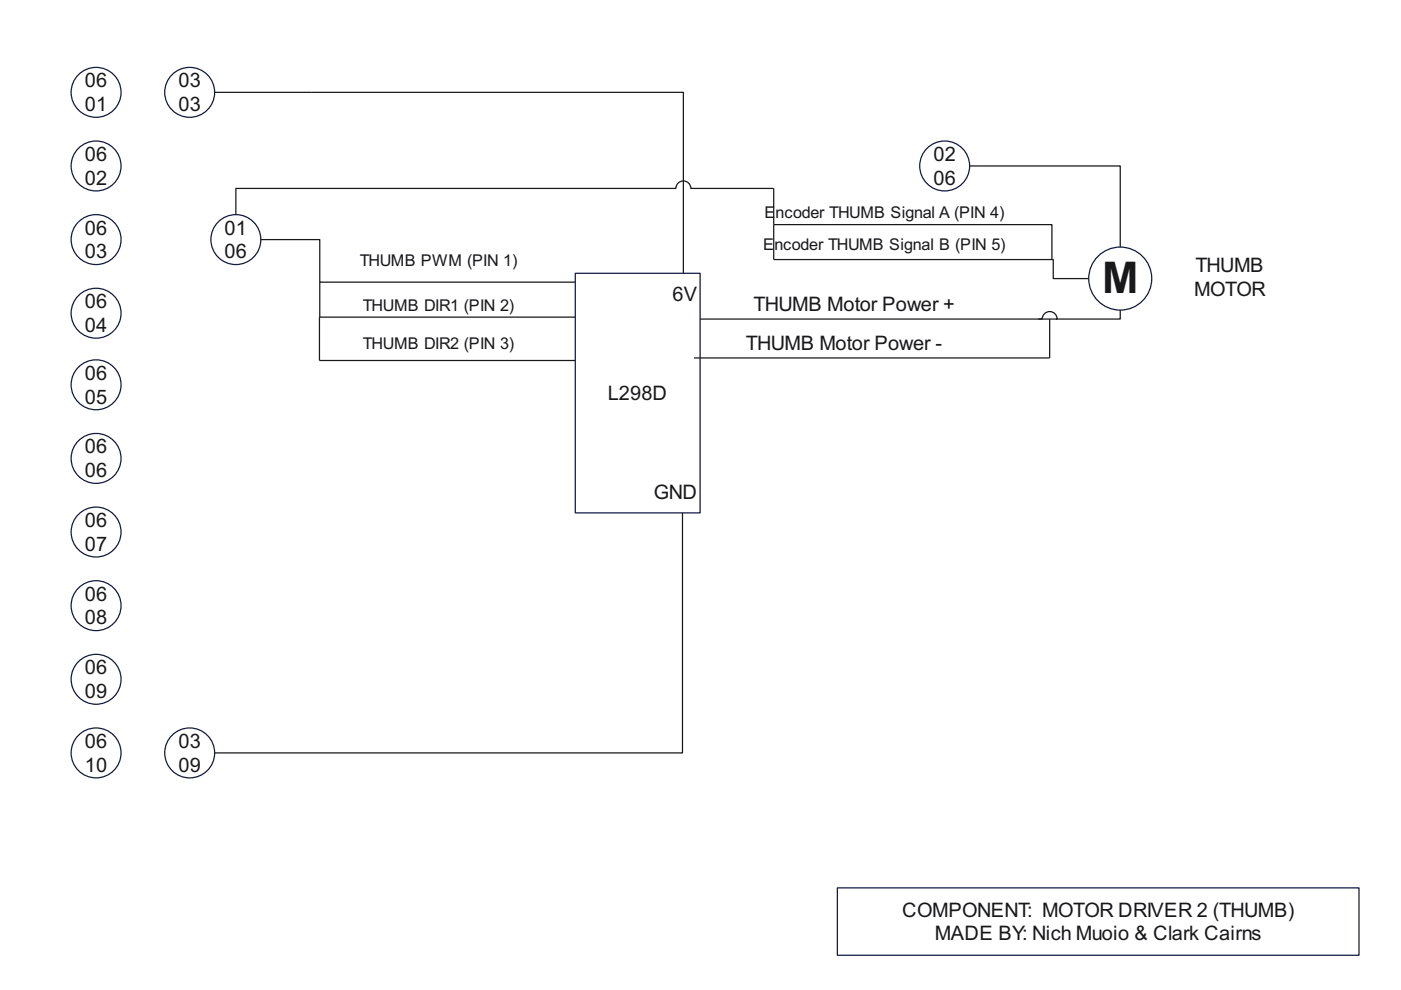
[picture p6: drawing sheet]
<svg xmlns="http://www.w3.org/2000/svg" width="297mm" height="210mm" viewBox="0 0 297 210" stroke-linecap="round" stroke-linejoin="round" font-family="sans-serif">
<circle cx="20.4" cy="19.6" r="5.3" fill="none" stroke="#101843" stroke-width=".26"/>
<circle cx="20.4" cy="35.2" r="5.3" fill="#fff"/>
<circle cx="20.4" cy="35.2" r="5.3" fill="none" stroke="#101843" stroke-width=".26"/>
<circle cx="20.4" cy="50.8" r="5.3" fill="#fff"/>
<circle cx="20.4" cy="50.8" r="5.3" fill="none" stroke="#101843" stroke-width=".26"/>
<circle cx="20.4" cy="66.4" r="5.3" fill="#fff"/>
<circle cx="20.4" cy="66.4" r="5.3" fill="none" stroke="#101843" stroke-width=".26"/>
<circle cx="20.4" cy="81.6" r="5.3" fill="#fff"/>
<circle cx="20.4" cy="81.6" r="5.3" fill="none" stroke="#101843" stroke-width=".26"/>
<circle cx="20.4" cy="97.2" r="5.3" fill="#fff"/>
<circle cx="20.4" cy="97.2" r="5.3" fill="none" stroke="#101843" stroke-width=".26"/>
<circle cx="20.4" cy="112.8" r="5.3" fill="#fff"/>
<circle cx="20.4" cy="112.8" r="5.3" fill="none" stroke="#101843" stroke-width=".26"/>
<circle cx="20.4" cy="128.4" r="5.3" fill="#fff"/>
<circle cx="20.4" cy="128.4" r="5.3" fill="none" stroke="#101843" stroke-width=".26"/>
<circle cx="20.4" cy="144" r="5.3" fill="#fff"/>
<circle cx="20.4" cy="144" r="5.3" fill="none" stroke="#101843" stroke-width=".26"/>
<circle cx="20.4" cy="159.6" r="5.3" fill="#fff"/>
<circle cx="20.4" cy="159.6" r="5.3" fill="none" stroke="#101843" stroke-width=".26"/>
<path d="M177.5 188.3h110.6v14.2h-110.6z" fill="#fff"/>
<path d="M177.5 188.3h110.6v14.2h-110.6z" fill="none" stroke="#101843" stroke-width=".26"/>
<path d="M122 57.9h26.4v50.8h-26.4z" fill="#fff"/>
<path d="M122 57.9h26.4v50.8h-26.4z" fill="none" stroke="#101843" stroke-width=".26"/>
<circle cx="40.2" cy="19.6" r="5.3" fill="#fff"/>
<circle cx="40.2" cy="19.6" r="5.3" fill="none" stroke="#101843" stroke-width=".26"/>
<circle cx="40.2" cy="159.6" r="5.3" fill="#fff"/>
<circle cx="40.2" cy="159.6" r="5.3" fill="none" stroke="#101843" stroke-width=".26"/>
<circle cx="200.3" cy="35.2" r="5.3" fill="#fff"/>
<circle cx="200.3" cy="35.2" r="5.3" fill="none" stroke="#101843" stroke-width=".26"/>
<path d="M66 19.6h78.9v38.3" fill="none" stroke="#191919" stroke-width=".26"/>
<circle cx="50" cy="50.8" r="5.3" fill="#fff"/>
<circle cx="50" cy="50.8" r="5.3" fill="none" stroke="#101843" stroke-width=".26"/>
<path d="M45.5 19.6h20.5M55.3 50.8h12.5v9h54.2M67.8 59.8l-.1 7.4M67.7 67.2h54.3M67.7 67.2v9.2h54.3M144.7 108.7v50.9h-99.2" fill="none" stroke="#191919" stroke-width=".26"/>
<circle cx="237.5" cy="59.1" r="6.7" fill="#fff"/>
<circle cx="237.5" cy="59.1" r="6.7" fill="none" stroke="#101843" stroke-width=".26"/>
<path d="M205.6 35.2h31.9v17.2M50 45.5v-5.5h93.3a1.59 1.59 0 0 1 1.6-1.6 1.59 1.59 0 0 1 1.6 1.6h17.5v15h59.3v4.1h7.5M164 47.6h59v7.4M148.4 67.6h75.4M220.1 67.6h.9a1.59 1.59 0 0 1 1.6-1.5 1.59 1.59 0 0 1 1.5 1.5h-.3M222.6 67.6v8.3h-75.5M237.5 65.7v1.9h-13.7" fill="none" stroke="#191919" stroke-width=".26"/>
<text font-size="9.3" fill="#191919" x="233.7" y="62.2">M</text>
<g font-size="4.2" fill="#191919">
<text x="18" y="18.5">06</text>
<text x="18" y="23.5">01</text>
<text x="37.8" y="18.5">03</text>
<text x="37.8" y="23.5">03</text>
<text x="18" y="34.1">06</text>
<text x="197.9" y="34.1">02</text>
<text x="18" y="39.2">02</text>
<text x="197.9" y="39.2">06</text>
<text x="18" y="49.7">06</text>
<text x="47.6" y="49.7">01</text>
<text x="18" y="54.8">03</text>
<text x="47.6" y="54.8">06</text>
<text x="253.4" y="57.7">THUMB</text>
<text x="18" y="65.4">06</text>
<text x="142.6" y="63.9">6V</text>
<text x="253.2" y="62.7">MOTOR</text>
<text x="18" y="70.4">04</text>
<text x="159.8" y="66">THUMB Motor Power +</text>
<text x="158.1" y="74.2">THUMB Motor Power -</text>
<text x="18" y="80.5">06</text>
<text x="18" y="85.6">05</text>
<text x="128.9" y="84.8">L298D</text>
<text x="18" y="96.1">06</text>
<text x="18" y="101.2">06</text>
<text x="138.6" y="105.7">GND</text>
<text x="18" y="111.7">06</text>
<text x="18" y="116.8">07</text>
<text x="18" y="127.4">06</text>
<text x="18" y="132.4">08</text>
<text x="18" y="143">06</text>
<text x="18" y="148">09</text>
<text x="18" y="158.6">06</text>
<text x="37.8" y="158.6">03</text>
<text x="18" y="163.6">10</text>
<text x="37.8" y="163.6">09</text>
<text x="191.3" y="194.3">COMPONENT: MOTOR DRIVER 2 (THUMB)</text>
<text x="198.2" y="199.4">MADE BY: Nich Muoio &amp; Clark Cairns</text>
</g>
<g font-size="3.4" fill="#191919">
<text x="162.1" y="46.3">E</text>
<text x="164.4" y="46.3">ncoder THUMB Signal A (PIN 4)</text>
<text x="161.8" y="52.9">E</text>
<text x="164.2" y="52.9">ncoder THUMB Signal B (PIN 5)</text>
<text x="76.3" y="56.4">THUMB PWM (PIN 1)</text>
<text x="76.9" y="65.9">THUMB DIR1 (PIN 2)</text>
<text x="76.9" y="74.1">THUMB DIR2 (PIN 3)</text>
</g>
</svg>
